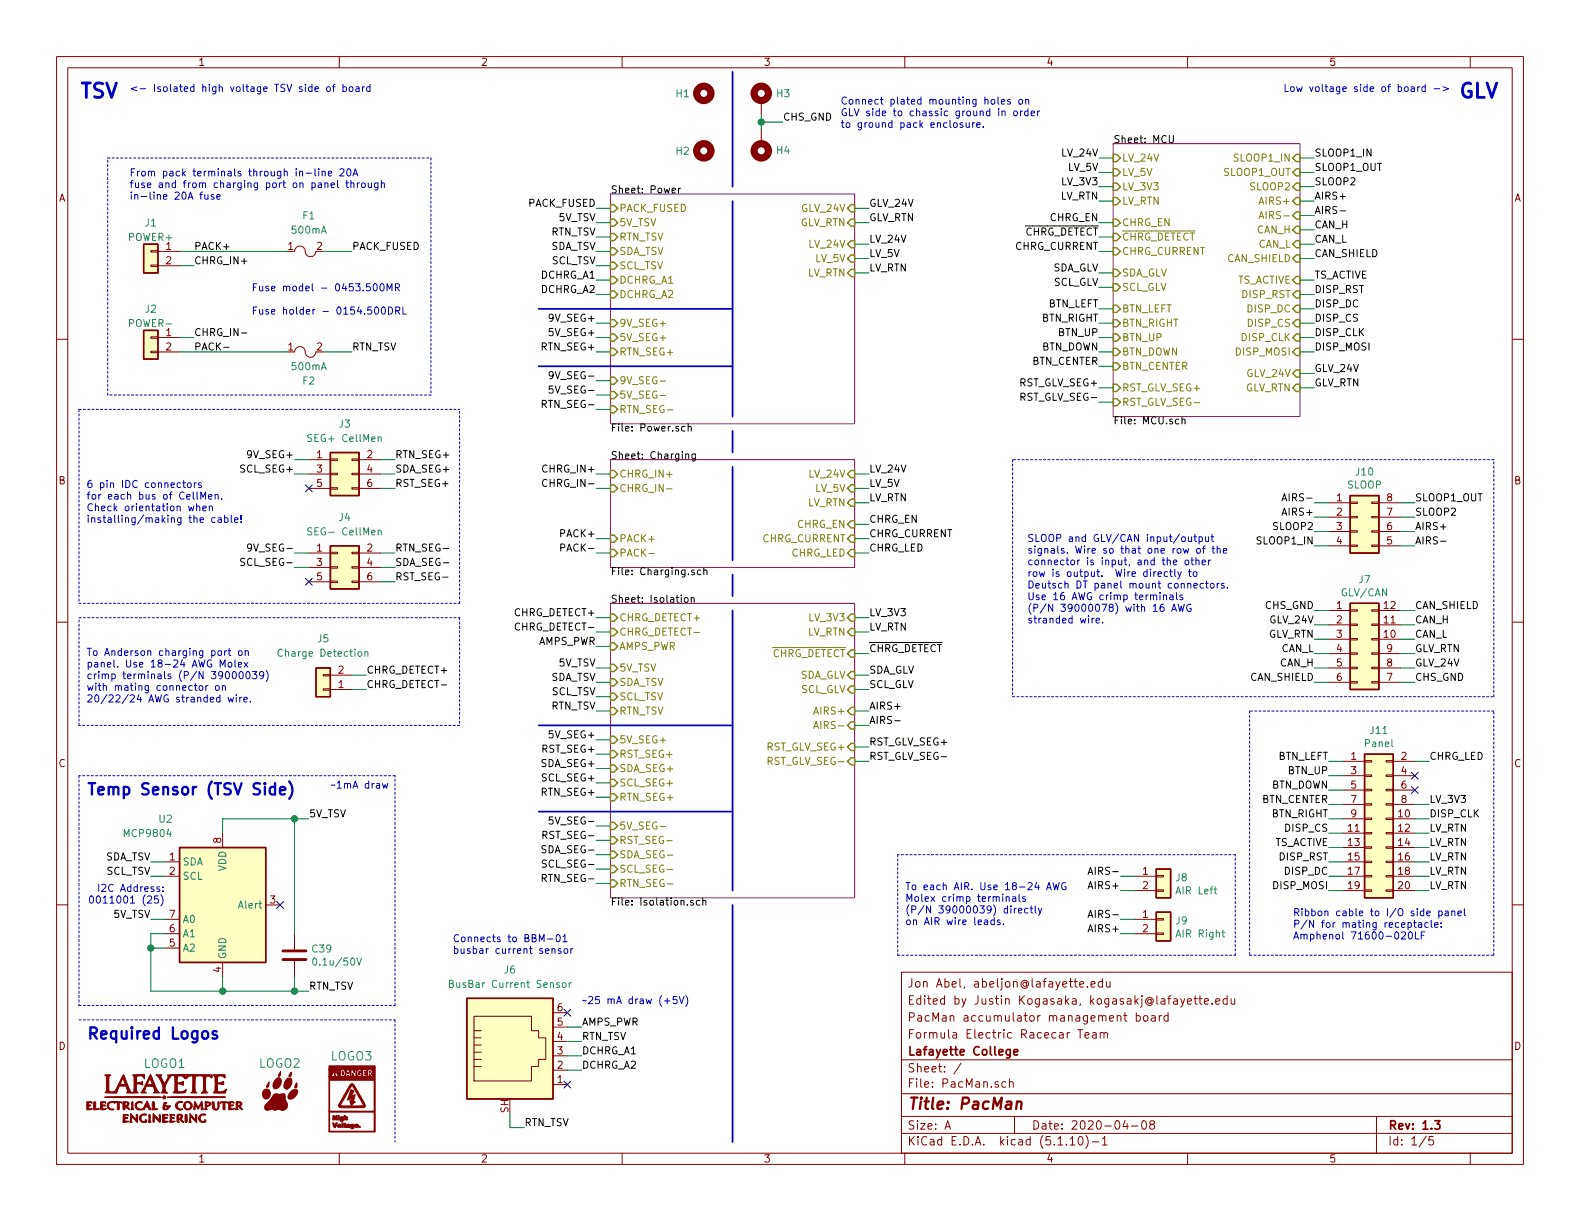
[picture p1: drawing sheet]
EESchema Schematic File Version 4
EELAYER 30 0
EELAYER END
$Descr A 11000 8500
encoding utf-8
Sheet 1 5
Title "PacMan"
Date "2020-04-08"
Rev "1.3"
Comp "Lafayette College"
Comment1 "Formula Electric Racecar Team"
Comment2 "PacMan accumulator management board"
Comment3 "Jon Abel, abeljon@lafayette.edu"
Comment4 ""
$EndDescr
$Comp
L Mechanical:MountingHole_Pad H4
U 1 1
P 5300 1000
F 0 "H4" H 5200 1050 50  0000 R CNN
F 1 "MountingHole_Pad_#4" H 5400 958 50  0001 L CNN
F 2 "Lafayette_Electric_Car_Footprints:MountingHole_#4_Pad" H 5300 1000 50  0001 C CNN
F 3 "~" H 5300 1000 50  0001 C CNN
	1    5300 1000
	-1   0    0    1   
$EndComp
Text Label 1350 1850 0    50   ~ 0
CHRG_IN+
Wire Wire Line
	1350 1850 1250 1850
Text Notes 10150 700  0    100  ~ 20
GLV
Text Notes 550  700  0    100  ~ 20
TSV
$Comp
L Connector_Generic:Conn_01x02 J1
U 1 1
P 1050 1750
F 0 "J1" H 1050 1950 50  0000 C CNN
F 1 "POWER+" H 1050 1850 50  0000 C CNN
F 2 "Lafayette_Electric_Car_Footprints:Powerpole_PP45_FP_1x2" H 1050 1750 50  0001 C CNN
F 3 "https://www.andersonpower.com/content/dam/app/ecommerce/product-pdfs/DS-PP1545.pdf" H 1050 1750 50  0001 C CNN
F 4 "Anderson Power" H 1050 1750 50  0001 C CNN "Manufacturer"
F 5 "1327FP" H 1050 1750 50  0001 C CNN "Manufacturer Part"
F 6 "Powerwerx" H 1050 1750 50  0001 C CNN "Vendor"
F 7 "1327FP" H 1050 1750 50  0001 C CNN "Vendor Part"
F 8 "1327FP" H 1050 1750 50  0001 C CNN "Mates With"
	1    1050 1750
	-1   0    0    -1  
$EndComp
Text Label 1350 1750 0    50   ~ 0
PACK+
NoConn ~ 3950 7550
NoConn ~ 3950 7050
Text Label 4050 7450 0    50   ~ 0
DCHRG_A2
Text Label 4050 7350 0    50   ~ 0
DCHRG_A1
Text Label 4050 7150 0    50   ~ 0
AMPS_PWR
Wire Wire Line
	3950 7150 4050 7150
Wire Wire Line
	3950 7250 4050 7250
Wire Wire Line
	3950 7350 4050 7350
Wire Wire Line
	3950 7450 4050 7450
$Comp
L Connector_Generic:Conn_01x02 J5
U 1 1
P 2250 4800
F 0 "J5" H 2250 4450 50  0000 C CNN
F 1 "Charge Detection" H 2250 4550 50  0000 C CNN
F 2 "Lafayette_Electric_Car_Footprints:Molex_Mini-Fit_Jr_5566-02A_2x01_P4.20mm_Vertical" H 2250 4800 50  0001 C CNN
F 3 "https://www.molex.com/webdocs/datasheets/pdf/en-us/1724470202_PCB_HEADERS.pdf" H 2250 4800 50  0001 C CNN
F 4 "Molex" H 2250 4800 50  0001 C CNN "Manufacturer"
F 5 "1724470202" H 2250 4800 50  0001 C CNN "Manufacturer Part"
F 6 "Digikey" H 2250 4800 50  0001 C CNN "Vendor"
F 7 "WM17931-ND" H 2250 4800 50  0001 C CNN "Vendor Part"
F 8 "0469920210" H 2250 4800 50  0001 C CNN "Mates With"
	1    2250 4800
	-1   0    0    1   
$EndComp
Wire Wire Line
	2550 4800 2450 4800
Wire Wire Line
	2450 4700 2550 4700
$Comp
L Lafayette_Electric_Car_Internals:LittelfuseHolder F?
U 1 1
P 2100 1750
AR Path="/5DD31136/5DCA8E1C" Ref="F?"  Part="1" 
AR Path="/5DCA8E1C" Ref="F1"  Part="1" 
F 0 "F1" H 2150 2000 50  0000 C CNN
F 1 "500mA" H 2150 1900 50  0000 C CNN
F 2 "Lafayette_Electric_Car_Footprints:0154.500DRL" H 2250 2050 50  0001 C CNN
F 3 "https://www.littelfuse.com/~/media/electronics/datasheets/fuses/littelfuse_fuse_154_154t_154l_154tl_datasheet.pdf.pdf" H 2450 1900 50  0001 C CNN
F 4 "Digikey" H 1250 1950 50  0001 C CNN "Vendor"
F 5 "F6776CT-ND" H 1400 1950 50  0001 C CNN "Vendor Part"
F 6 "Littelfuse Inc." H 1400 1950 50  0001 C CNN "Manufacturer"
F 7 "0154.500DRL" H 2100 1650 50  0001 C CNN "Manufacturer Part"
	1    2100 1750
	1    0    0    -1  
$EndComp
Wire Wire Line
	1250 1750 2000 1750
$Comp
L Lafayette_Electric_Car_Internals:LeopardPawLogo LOGO2
U 1 1
P 1950 7600
F 0 "LOGO2" H 1800 7800 60  0000 L CNN
F 1 "LeopardPawLogo" H 1950 7733 60  0001 C CNN
F 2 "Lafayette_Electric_Car_Footprints:paw_solder_mask_bigly" H 1950 7600 50  0001 C CNN
F 3 "" H 1950 7600 50  0001 C CNN
	1    1950 7600
	1    0    0    -1  
$EndComp
$Comp
L Lafayette_Electric_Car_Internals:DangerHighVoltageLogo LOGO3
U 1 1
P 2450 7650
F 0 "LOGO3" H 2300 7950 60  0000 L CNN
F 1 "DangerHighVoltageLogo" H 2450 7861 60  0001 C CNN
F 2 "Lafayette_Electric_Car_Footprints:highvoltagesmall" H 2450 7650 50  0001 C CNN
F 3 "" H 2450 7650 50  0001 C CNN
	1    2450 7650
	1    0    0    -1  
$EndComp
Wire Notes Line
	550  7100 2750 7100
Wire Notes Line
	2750 7100 2750 7950
$Comp
L Lafayette_Electric_Car_Internals:LafECEDepLogo LOGO1
U 1 1
P 1150 7650
F 0 "LOGO1" H 1147 7899 60  0000 C CNN
F 1 "LafECEDepLogo" H 1150 7792 60  0001 C CNN
F 2 "Lafayette_Electric_Car_Footprints:ECE_Logo_Jon" H 1150 7650 50  0001 C CNN
F 3 "" H 1150 7650 50  0001 C CNN
	1    1150 7650
	1    0    0    -1  
$EndComp
Text Label 9250 5300 2    50   ~ 0
BTN_LEFT
Text Label 9250 5700 2    50   ~ 0
BTN_RIGHT
Text Label 9250 5400 2    50   ~ 0
BTN_UP
Text Label 9250 5500 2    50   ~ 0
BTN_DOWN
Text Label 9250 5600 2    50   ~ 0
BTN_CENTER
Text Label 9950 5300 0    50   ~ 0
CHRG_LED
Text Label 9950 5600 0    50   ~ 0
LV_3V3
Text Label 9950 6200 0    50   ~ 0
LV_RTN
Text Label 9250 6200 2    50   ~ 0
DISP_MOSI
Text Label 9950 5700 0    50   ~ 0
DISP_CLK
Text Label 9250 5800 2    50   ~ 0
DISP_CS
Text Label 9250 6100 2    50   ~ 0
DISP_DC
Text Label 9250 6000 2    50   ~ 0
DISP_RST
Text Label 9250 5900 2    50   ~ 0
TS_ACTIVE
Text Label 9950 6100 0    50   ~ 0
LV_RTN
Text Label 9950 5800 0    50   ~ 0
LV_RTN
Text Label 9950 5900 0    50   ~ 0
LV_RTN
Text Label 9950 6000 0    50   ~ 0
LV_RTN
Text Label 4150 4300 2    50   ~ 0
CHRG_DETECT+
Text Label 4150 4400 2    50   ~ 0
CHRG_DETECT-
Wire Wire Line
	4150 4400 4250 4400
Wire Wire Line
	4250 4300 4150 4300
Text Label 4150 4500 2    50   ~ 0
AMPS_PWR
Wire Wire Line
	4250 4500 4150 4500
Text Label 4150 3300 2    50   ~ 0
CHRG_IN+
Text Label 4150 3400 2    50   ~ 0
CHRG_IN-
Wire Wire Line
	4150 3400 4250 3400
Wire Wire Line
	4150 3300 4250 3300
Text Label 4150 3750 2    50   ~ 0
PACK+
Text Label 4150 3850 2    50   ~ 0
PACK-
Wire Wire Line
	4150 3750 4250 3750
Wire Wire Line
	4250 3850 4150 3850
Wire Wire Line
	2250 1750 2450 1750
Wire Wire Line
	2150 3850 2050 3850
Wire Wire Line
	2650 3850 2750 3850
Wire Wire Line
	2150 3950 2050 3950
Wire Wire Line
	2650 3950 2750 3950
Text Label 9150 1100 0    50   ~ 0
SLOOP1_IN
Wire Wire Line
	9150 1100 9050 1100
Text Label 9150 1200 0    50   ~ 0
SLOOP1_OUT
Wire Wire Line
	9150 1200 9050 1200
Text Label 9150 1400 0    50   ~ 0
AIRS+
Text Label 9150 1500 0    50   ~ 0
AIRS-
Wire Wire Line
	9150 1400 9050 1400
Wire Wire Line
	9050 1500 9150 1500
Text Label 9150 1600 0    50   ~ 0
CAN_H
Text Label 9150 1700 0    50   ~ 0
CAN_L
Wire Wire Line
	9150 1600 9050 1600
Wire Wire Line
	9150 1700 9050 1700
Text Label 9150 2450 0    50   ~ 0
DISP_MOSI
Text Label 9150 2350 0    50   ~ 0
DISP_CLK
Text Label 9150 2250 0    50   ~ 0
DISP_CS
Text Label 9150 2150 0    50   ~ 0
DISP_DC
Text Label 9150 2050 0    50   ~ 0
DISP_RST
Text Label 9150 1950 0    50   ~ 0
TS_ACTIVE
Wire Wire Line
	9050 2450 9150 2450
Wire Wire Line
	9150 2350 9050 2350
Wire Wire Line
	9050 2250 9150 2250
Wire Wire Line
	9150 2150 9050 2150
Wire Wire Line
	9050 2050 9150 2050
Wire Wire Line
	9150 1950 9050 1950
Text Label 7650 1900 2    50   ~ 0
SDA_GLV
Text Label 7650 2000 2    50   ~ 0
SCL_GLV
Wire Wire Line
	7650 1900 7750 1900
Wire Wire Line
	7750 2000 7650 2000
Wire Wire Line
	7650 2150 7750 2150
Wire Wire Line
	7750 2250 7650 2250
Wire Wire Line
	7650 2350 7750 2350
Wire Wire Line
	7750 2450 7650 2450
Wire Wire Line
	7650 2550 7750 2550
Wire Wire Line
	9050 1800 9150 1800
Text Label 9150 1800 0    50   ~ 0
CAN_SHIELD
Text Label 7650 1100 2    50   ~ 0
LV_24V
Wire Wire Line
	7650 1100 7750 1100
Text Label 7650 1200 2    50   ~ 0
LV_5V
Text Label 7650 1400 2    50   ~ 0
LV_RTN
Wire Wire Line
	7650 1200 7750 1200
Wire Wire Line
	7650 1400 7750 1400
Text Label 7650 1550 2    50   ~ 0
CHRG_EN
Text Label 7650 1650 2    50   ~ 0
~CHRG_DETECT
Text Label 7650 1750 2    50   ~ 0
CHRG_CURRENT
Wire Wire Line
	7650 1550 7750 1550
Wire Wire Line
	7750 1650 7650 1650
Wire Wire Line
	7650 1750 7750 1750
Wire Wire Line
	9850 6200 9950 6200
Wire Wire Line
	9950 6100 9850 6100
Wire Wire Line
	9850 6000 9950 6000
Wire Wire Line
	9950 5900 9850 5900
Wire Wire Line
	9850 5800 9950 5800
Wire Wire Line
	9950 5700 9850 5700
Wire Wire Line
	9850 5600 9950 5600
Wire Wire Line
	9950 5300 9850 5300
Wire Wire Line
	9350 5300 9250 5300
Wire Wire Line
	9250 5400 9350 5400
Wire Wire Line
	9350 5500 9250 5500
Wire Wire Line
	9250 5600 9350 5600
Wire Wire Line
	9250 5700 9350 5700
Wire Wire Line
	9350 5800 9250 5800
Wire Wire Line
	9250 5900 9350 5900
Wire Wire Line
	9350 6000 9250 6000
Wire Wire Line
	9250 6100 9350 6100
Wire Wire Line
	9350 6200 9250 6200
Text Label 6050 3400 0    50   ~ 0
LV_5V
Text Label 6050 3500 0    50   ~ 0
LV_RTN
Wire Wire Line
	6050 3400 5950 3400
Wire Wire Line
	6050 3500 5950 3500
Text Label 6050 4300 0    50   ~ 0
LV_3V3
Text Label 6050 4400 0    50   ~ 0
LV_RTN
Wire Wire Line
	6050 4300 5950 4300
Wire Wire Line
	6050 4400 5950 4400
Text Label 6050 4550 0    50   ~ 0
~CHRG_DETECT
Wire Wire Line
	5950 4550 6050 4550
Text Label 6050 4700 0    50   ~ 0
SDA_GLV
Text Label 6050 4800 0    50   ~ 0
SCL_GLV
Wire Wire Line
	6050 4700 5950 4700
Wire Wire Line
	5950 4800 6050 4800
Text Label 6050 4950 0    50   ~ 0
AIRS+
Text Label 6050 5050 0    50   ~ 0
AIRS-
Wire Wire Line
	6050 4950 5950 4950
Wire Wire Line
	5950 5050 6050 5050
Text Label 6050 3650 0    50   ~ 0
CHRG_EN
Text Label 6050 3750 0    50   ~ 0
CHRG_CURRENT
Wire Wire Line
	6050 3650 5950 3650
Wire Wire Line
	5950 3750 6050 3750
Wire Wire Line
	6050 3850 5950 3850
Text Label 6050 3850 0    50   ~ 0
CHRG_LED
Text Label 7650 1300 2    50   ~ 0
LV_3V3
Wire Wire Line
	7650 1300 7750 1300
Text Label 7650 2550 2    50   ~ 0
BTN_CENTER
Text Label 7650 2450 2    50   ~ 0
BTN_DOWN
Text Label 7650 2350 2    50   ~ 0
BTN_UP
Text Label 7650 2250 2    50   ~ 0
BTN_RIGHT
Text Label 7650 2150 2    50   ~ 0
BTN_LEFT
$Comp
L Connector_Generic:Conn_01x02 J2
U 1 1
P 1050 2350
F 0 "J2" H 1050 2550 50  0000 C CNN
F 1 "POWER-" H 1050 2450 50  0000 C CNN
F 2 "Lafayette_Electric_Car_Footprints:Powerpole_PP45_FP_1x2" H 1050 2350 50  0001 C CNN
F 3 "https://www.andersonpower.com/content/dam/app/ecommerce/product-pdfs/DS-PP1545.pdf" H 1050 2350 50  0001 C CNN
F 4 "Anderson Power" H 1050 2350 50  0001 C CNN "Manufacturer"
F 5 "1327G6FP" H 1050 2350 50  0001 C CNN "Manufacturer Part"
F 6 "Powerwerx" H 1050 2350 50  0001 C CNN "Vendor"
F 7 "1327G6FP" H 1050 2350 50  0001 C CNN "Vendor Part"
F 8 "1327G6FP" H 1050 2350 50  0001 C CNN "Mates With"
	1    1050 2350
	-1   0    0    -1  
$EndComp
$Comp
L Connector_Generic:Conn_01x02 J8
U 1 1
P 8100 6100
F 0 "J8" H 8180 6092 50  0000 L CNN
F 1 "AIR Left" H 8180 6001 50  0000 L CNN
F 2 "Lafayette_Electric_Car_Footprints:Molex_Mini-Fit_Jr_5566-02A_2x01_P4.20mm_Vertical" H 8100 6100 50  0001 C CNN
F 3 "https://www.molex.com/webdocs/datasheets/pdf/en-us/1724470202_PCB_HEADERS.pdf" H 8100 6100 50  0001 C CNN
F 4 "Molex" H 8100 6100 50  0001 C CNN "Manufacturer"
F 5 "1724470202" H 8100 6100 50  0001 C CNN "Manufacturer Part"
F 6 "Digikey" H 8100 6100 50  0001 C CNN "Vendor"
F 7 "WM17931-ND" H 8100 6100 50  0001 C CNN "Vendor Part"
F 8 "0469920210" H 8100 6100 50  0001 C CNN "Mates With"
	1    8100 6100
	1    0    0    -1  
$EndComp
$Comp
L Connector_Generic:Conn_01x02 J9
U 1 1
P 8100 6400
F 0 "J9" H 8180 6392 50  0000 L CNN
F 1 "AIR Right" H 8180 6301 50  0000 L CNN
F 2 "Lafayette_Electric_Car_Footprints:Molex_Mini-Fit_Jr_5566-02A_2x01_P4.20mm_Vertical" H 8100 6400 50  0001 C CNN
F 3 "https://www.molex.com/webdocs/datasheets/pdf/en-us/1724470202_PCB_HEADERS.pdf" H 8100 6400 50  0001 C CNN
F 4 "Molex" H 8100 6400 50  0001 C CNN "Manufacturer"
F 5 "1724470202" H 8100 6400 50  0001 C CNN "Manufacturer Part"
F 6 "Digikey" H 8100 6400 50  0001 C CNN "Vendor"
F 7 "WM17931-ND" H 8100 6400 50  0001 C CNN "Vendor Part"
F 8 "0469920210" H 8100 6400 50  0001 C CNN "Mates With"
	1    8100 6400
	1    0    0    -1  
$EndComp
Text Label 7800 6200 2    50   ~ 0
AIRS+
Text Label 7800 6100 2    50   ~ 0
AIRS-
Wire Wire Line
	7800 6100 7900 6100
Wire Wire Line
	7900 6200 7800 6200
Text Label 7800 6500 2    50   ~ 0
AIRS+
Text Label 7800 6400 2    50   ~ 0
AIRS-
Wire Wire Line
	7800 6400 7900 6400
Wire Wire Line
	7900 6500 7800 6500
Wire Wire Line
	1350 2350 1250 2350
Text Label 1350 2350 0    50   ~ 0
CHRG_IN-
Wire Wire Line
	2450 2450 2250 2450
$Comp
L Lafayette_Electric_Car_Internals:LittelfuseHolder F?
U 1 1
P 2100 2450
AR Path="/5DD31136/5DCA8E12" Ref="F?"  Part="1" 
AR Path="/5DCA8E12" Ref="F2"  Part="1" 
F 0 "F2" H 2150 2250 50  0000 C CNN
F 1 "500mA" H 2150 2350 50  0000 C CNN
F 2 "Lafayette_Electric_Car_Footprints:0154.500DRL" H 2250 2750 50  0001 C CNN
F 3 "https://www.littelfuse.com/~/media/electronics/datasheets/fuses/littelfuse_fuse_154_154t_154l_154tl_datasheet.pdf.pdf" H 2450 2600 50  0001 C CNN
F 4 "Digikey" H 1250 2650 50  0001 C CNN "Vendor"
F 5 "F6776CT-ND" H 1400 2650 50  0001 C CNN "Vendor Part"
F 6 "Littelfuse Inc." H 1400 2650 50  0001 C CNN "Manufacturer"
F 7 "0154.500DRL" H 2100 2550 50  0001 C CNN "Manufacturer Part"
	1    2100 2450
	1    0    0    -1  
$EndComp
Text Label 1350 2450 0    50   ~ 0
PACK-
Text Label 9150 4650 2    50   ~ 0
CAN_H
Text Label 9150 4550 2    50   ~ 0
CAN_L
Text Label 9150 4750 2    50   ~ 0
CAN_SHIELD
Text Label 9150 4350 2    50   ~ 0
GLV_24V
Text Label 9150 4450 2    50   ~ 0
GLV_RTN
Text Label 9150 4250 2    50   ~ 0
CHS_GND
Text Label 9850 4350 0    50   ~ 0
CAN_H
Text Label 9850 4450 0    50   ~ 0
CAN_L
Text Label 9850 4250 0    50   ~ 0
CAN_SHIELD
Text Label 9850 4650 0    50   ~ 0
GLV_24V
Text Label 9850 4550 0    50   ~ 0
GLV_RTN
Text Label 9850 4750 0    50   ~ 0
CHS_GND
Wire Wire Line
	9150 4250 9250 4250
Wire Wire Line
	9250 4350 9150 4350
Wire Wire Line
	9150 4450 9250 4450
Wire Wire Line
	9250 4550 9150 4550
Wire Wire Line
	9150 4650 9250 4650
Wire Wire Line
	9250 4750 9150 4750
Wire Wire Line
	9750 4750 9850 4750
Wire Wire Line
	9850 4650 9750 4650
Wire Wire Line
	9750 4550 9850 4550
Wire Wire Line
	9850 4450 9750 4450
Wire Wire Line
	9750 4350 9850 4350
Wire Wire Line
	9850 4250 9750 4250
Text Label 9850 3500 0    50   ~ 0
SLOOP1_OUT
Text Label 9850 3600 0    50   ~ 0
SLOOP2
Text Label 9850 3700 0    50   ~ 0
AIRS+
Text Label 9850 3800 0    50   ~ 0
AIRS-
Text Label 9150 3800 2    50   ~ 0
SLOOP1_IN
Text Label 9150 3700 2    50   ~ 0
SLOOP2
Text Label 9150 3600 2    50   ~ 0
AIRS+
Text Label 9150 3500 2    50   ~ 0
AIRS-
Wire Wire Line
	9150 3800 9250 3800
Wire Wire Line
	9250 3700 9150 3700
Wire Wire Line
	9150 3600 9250 3600
Wire Wire Line
	9250 3500 9150 3500
Wire Wire Line
	9750 3500 9850 3500
Wire Wire Line
	9850 3600 9750 3600
Wire Wire Line
	9750 3700 9850 3700
Wire Wire Line
	9850 3800 9750 3800
$Comp
L Connector:RJ12_Shielded J6
U 1 1
P 3550 7350
F 0 "J6" H 3550 7950 50  0000 C CNN
F 1 "BusBar Current Sensor" H 3550 7850 50  0000 C CNN
F 2 "Lafayette_Electric_Car_Footprints:MOLEX_RJ11" V 3550 7375 50  0001 C CNN
F 3 "https://www.molex.com/pdm_docs/sd/855135002_sd.pdf" V 3550 7375 50  0001 C CNN
F 4 "Molex" H 3550 7350 50  0001 C CNN "Manufacturer"
F 5 "0855135002" H 3550 7350 50  0001 C CNN "Manufacturer Part"
F 6 "Digikey" H 3550 7350 50  0001 C CNN "Vendor"
F 7 "WM3789CT-ND" H 3550 7350 50  0001 C CNN "Vendor Part"
	1    3550 7350
	1    0    0    -1  
$EndComp
$Comp
L Connector_Generic:Conn_02x04_Counter_Clockwise J10
U 1 1
P 9450 3600
F 0 "J10" H 9500 3917 50  0000 C CNN
F 1 "SLOOP" H 9500 3826 50  0000 C CNN
F 2 "Lafayette_Electric_Car_Footprints:Molex_Mini-Fit_Jr_5566-08A_2x04_P4.20mm_Vertical" H 9450 3600 50  0001 C CNN
F 3 "https://www.molex.com/pdm_docs/sd/1724470002_sd.pdf" H 9450 3600 50  0001 C CNN
F 4 "Molex" H 9450 3600 50  0001 C CNN "Manufacturer"
F 5 "0039281083" H 9450 3600 50  0001 C CNN "Manufacturer Part"
F 6 "Digikey" H 9450 3600 50  0001 C CNN "Vendor"
F 7 "WM3803-ND" H 9450 3600 50  0001 C CNN "Vendor Part"
F 8 "0039012080" H 9450 3600 50  0001 C CNN "Mates With"
	1    9450 3600
	1    0    0    -1  
$EndComp
$Comp
L Connector_Generic:Conn_02x06_Counter_Clockwise J7
U 1 1
P 9450 4450
F 0 "J7" H 9500 4867 50  0000 C CNN
F 1 "GLV/CAN" H 9500 4776 50  0000 C CNN
F 2 "Lafayette_Electric_Car_Footprints:Molex_Mini-Fit_Jr_5566-12A_2x06_P4.20mm_Vertical" H 9450 4450 50  0001 C CNN
F 3 "https://www.molex.com/pdm_docs/sd/462070012_sd.pdf" H 9450 4450 50  0001 C CNN
F 4 "Molex" H 9450 4450 50  0001 C CNN "Manufacturer"
F 5 "0039281123" H 9450 4450 50  0001 C CNN "Manufacturer Part"
F 6 "Digikey" H 9450 4450 50  0001 C CNN "Vendor"
F 7 "WM3805-ND" H 9450 4450 50  0001 C CNN "Vendor Part"
F 8 "0039012120" H 9450 4450 50  0001 C CNN "Mates With"
	1    9450 4450
	1    0    0    -1  
$EndComp
Text Notes 9000 6550 0    50   ~ 0
Ribbon cable to I/O side panel\nP/N for mating receptacle:\nAmphenol 71600-020LF
$Comp
L Connector_Generic:Conn_02x10_Odd_Even J11
U 1 1
P 9550 5700
F 0 "J11" H 9600 6317 50  0000 C CNN
F 1 "Panel" H 9600 6226 50  0000 C CNN
F 2 "Lafayette_Electric_Car_Footprints:Amphenol_IDC-Header_2x10_P2.54mm_Vertical" H 9550 5700 50  0001 C CNN
F 3 "https://cdn.amphenol-icc.com/media/wysiwyg/files/drawing/75869.pdf" H 9550 5700 50  0001 C CNN
F 4 "Amphenol ICC" H 9550 5700 50  0001 C CNN "Manufacturer"
F 5 "75869-304LF" H 9550 5700 50  0001 C CNN "Manufacturer Part"
F 6 "Digikey" H 9550 5700 50  0001 C CNN "Vendor"
F 7 "609-5118-ND" H 9550 5700 50  0001 C CNN "Vendor Part"
F 8 "71600-020LF" H 9550 5700 50  0001 C CNN "Mates With"
	1    9550 5700
	1    0    0    -1  
$EndComp
Text Label 2550 4800 0    50   ~ 0
CHRG_DETECT-
Text Label 2550 4700 0    50   ~ 0
CHRG_DETECT+
Wire Wire Line
	9050 1300 9150 1300
Text Label 9150 1300 0    50   ~ 0
SLOOP2
$Comp
L Connector_Generic:Conn_02x03_Odd_Even J3
U 1 1
P 2350 3300
F 0 "J3" H 2400 3650 50  0000 C CNN
F 1 "SEG+ CellMen" H 2400 3550 50  0000 C CNN
F 2 "Connector_IDC:IDC-Header_2x03_P2.54mm_Vertical" H 2350 3300 50  0001 C CNN
F 3 "https://cdn.amphenol-icc.com/media/wysiwyg/files/drawing/75869.pdf" H 2350 3300 50  0001 C CNN
F 4 "Amphenol ICC" H 2350 3300 50  0001 C CNN "Manufacturer"
F 5 "75869-131LF" H 2350 3300 50  0001 C CNN "Manufacturer Part"
F 6 "Digikey" H 2350 3300 50  0001 C CNN "Vendor"
F 7 "609-2845-ND" H 2350 3300 50  0001 C CNN "Vendor Part"
F 8 "71600-006LF" H 2350 3300 50  0001 C CNN "Mates With"
	1    2350 3300
	1    0    0    -1  
$EndComp
Wire Wire Line
	2150 3200 2050 3200
Wire Wire Line
	2650 3200 2750 3200
Wire Wire Line
	2150 3300 2050 3300
Wire Wire Line
	2650 3300 2750 3300
$Comp
L Connector_Generic:Conn_02x03_Odd_Even J4
U 1 1
P 2350 3950
F 0 "J4" H 2400 4300 50  0000 C CNN
F 1 "SEG- CellMen" H 2400 4200 50  0000 C CNN
F 2 "Connector_IDC:IDC-Header_2x03_P2.54mm_Vertical" H 2350 3950 50  0001 C CNN
F 3 "https://cdn.amphenol-icc.com/media/wysiwyg/files/drawing/75869.pdf" H 2350 3950 50  0001 C CNN
F 4 "Amphenol ICC" H 2350 3950 50  0001 C CNN "Manufacturer"
F 5 "75869-131LF" H 2350 3950 50  0001 C CNN "Manufacturer Part"
F 6 "Digikey" H 2350 3950 50  0001 C CNN "Vendor"
F 7 "609-2845-ND" H 2350 3950 50  0001 C CNN "Vendor Part"
F 8 "71600-006LF" H 2350 3950 50  0001 C CNN "Mates With"
	1    2350 3950
	1    0    0    -1  
$EndComp
Text Label 2050 3850 2    50   ~ 0
9V_SEG-
Text Label 2050 3200 2    50   ~ 0
9V_SEG+
Text Label 2750 3850 0    50   ~ 0
RTN_SEG-
Text Label 2750 3200 0    50   ~ 0
RTN_SEG+
Text Label 2050 3950 2    50   ~ 0
SCL_SEG-
Text Label 2750 3950 0    50   ~ 0
SDA_SEG-
Text Label 2050 3300 2    50   ~ 0
SCL_SEG+
Text Label 2750 3300 0    50   ~ 0
SDA_SEG+
Wire Wire Line
	4150 5750 4250 5750
Wire Wire Line
	4150 6150 4250 6150
Wire Wire Line
	4150 5550 4250 5550
Wire Wire Line
	4150 5450 4250 5450
Wire Wire Line
	4150 5350 4250 5350
Wire Wire Line
	4250 6050 4150 6050
Text Label 4150 6050 2    50   ~ 0
SCL_SEG-
Text Label 4150 5950 2    50   ~ 0
SDA_SEG-
Wire Wire Line
	4150 5950 4250 5950
Text Label 6050 3300 0    50   ~ 0
LV_24V
Wire Wire Line
	6050 3300 5950 3300
$Sheet
S 4250 3200 1700 750 
U 5DC1121D
F0 "Charging" 50
F1 "Charging.sch" 50
F2 "CHRG_IN+" I L 4250 3300 50 
F3 "CHRG_IN-" I L 4250 3400 50 
F4 "PACK+" I L 4250 3750 50 
F5 "PACK-" I L 4250 3850 50 
F6 "CHRG_EN" I R 5950 3650 50 
F7 "CHRG_CURRENT" I R 5950 3750 50 
F8 "LV_RTN" I R 5950 3500 50 
F9 "LV_5V" I R 5950 3400 50 
F10 "CHRG_LED" I R 5950 3850 50 
F11 "LV_24V" I R 5950 3300 50 
$EndSheet
Text Label 4150 5750 2    50   ~ 0
5V_SEG-
Text Label 4150 6150 2    50   ~ 0
RTN_SEG-
Text Notes 900  1400 0    50   ~ 0
From pack terminals through in-line 20A\nfuse and from charging port on panel through\nin-line 20A fuse
Text Notes 600  3650 0    50   ~ 0
6 pin IDC connectors\nfor each bus of CellMen.\nCheck orientation when\ninstalling/making the cable!
Text Notes 600  4900 0    50   ~ 0
To Anderson charging port on\npanel. Use 18-24 AWG Molex\ncrimp terminals (P/N 39000039)\nwith mating connector on\n20/22/24 AWG stranded wire.
Text Label 4050 7250 0    50   ~ 0
RTN_TSV
Text Label 2450 2450 0    50   ~ 0
RTN_TSV
Text Label 4150 4650 2    50   ~ 0
5V_TSV
Text Label 4150 4750 2    50   ~ 0
SDA_TSV
Text Label 4150 4850 2    50   ~ 0
SCL_TSV
Text Label 4150 4950 2    50   ~ 0
RTN_TSV
Wire Wire Line
	4150 4950 4250 4950
Wire Wire Line
	4250 4850 4150 4850
Wire Wire Line
	4150 4750 4250 4750
Wire Wire Line
	4250 4650 4150 4650
Wire Notes Line width 12 style solid
	5100 3000 5100 3150
Wire Notes Line width 12 style solid
	5100 6300 5100 7950
Wire Wire Line
	3550 7850 3650 7850
Wire Wire Line
	3550 7850 3550 7750
Text Label 2750 4050 0    50   ~ 0
RST_SEG-
Text Label 2750 3400 0    50   ~ 0
RST_SEG+
Wire Wire Line
	2750 4050 2650 4050
Wire Notes Line width 12 style solid
	5100 4150 5100 4000
Wire Wire Line
	2750 3400 2650 3400
Text Label 4150 5250 2    50   ~ 0
RST_SEG+
Wire Wire Line
	4150 5250 4250 5250
Wire Wire Line
	5950 5300 6050 5300
Text Label 6050 5300 0    50   ~ 0
RST_GLV_SEG-
Wire Wire Line
	7750 2800 7650 2800
Text Label 7650 2800 2    50   ~ 0
RST_GLV_SEG-
NoConn ~ 2150 4050
NoConn ~ 2150 3400
NoConn ~ 9850 5500
$Comp
L Mechanical:MountingHole H2
U 1 1
P 4900 1050
F 0 "H2" H 4700 1050 50  0000 L CNN
F 1 "MountingHole_NoPad_#4" H 5000 1005 50  0001 L CNN
F 2 "Lafayette_Electric_Car_Footprints:MountingHole_#4_NoPad" H 4900 1050 50  0001 C CNN
F 3 "~" H 4900 1050 50  0001 C CNN
	1    4900 1050
	1    0    0    -1  
$EndComp
Wire Wire Line
	5950 5200 6050 5200
Text Label 6050 5200 0    50   ~ 0
RST_GLV_SEG+
Wire Wire Line
	7750 2700 7650 2700
Text Label 7650 2700 2    50   ~ 0
RST_GLV_SEG+
Text Label 2150 5700 0    50   ~ 0
5V_TSV
Text Label 1050 6000 2    50   ~ 0
SDA_TSV
Text Label 1050 6100 2    50   ~ 0
SCL_TSV
Text Label 2150 6900 0    50   ~ 0
RTN_TSV
$Comp
L Device:C C?
U 1 1
P 2050 6650
AR Path="/5DC814A3/5E5F04C8" Ref="C?"  Part="1" 
AR Path="/5E5F04C8" Ref="C39"  Part="1" 
AR Path="/5DC1F176/5E5F04C8" Ref="C?"  Part="1" 
F 0 "C39" H 2165 6696 50  0000 L CNN
F 1 "0.1u/50V" H 2165 6605 50  0000 L CNN
F 2 "Capacitor_SMD:C_0805_2012Metric_Pad1.15x1.40mm_HandSolder" H 2088 6500 50  0001 C CNN
F 3 "http://www.samsungsem.com/kr/support/product-search/mlcc/__icsFiles/afieldfile/2019/06/18/CL21B104KBCNNNC-19.pdf" H 2050 6650 50  0001 C CNN
F 4 "Samsung Electro-Mechanics" H 2050 6650 50  0001 C CNN "Manufacturer"
F 5 "CL21B104KBCNNNC" H 2050 6650 50  0001 C CNN "Manufacturer Part"
F 6 "Digikey" H 2050 6650 50  0001 C CNN "Vendor"
F 7 "1276-1003-1-ND" H 2050 6650 50  0001 C CNN "Vendor Part"
	1    2050 6650
	1    0    0    -1  
$EndComp
NoConn ~ 1950 6300
Wire Wire Line
	1050 6000 1150 6000
Wire Wire Line
	1050 6100 1150 6100
Wire Wire Line
	2150 6900 2050 6900
Wire Wire Line
	1550 6900 1550 6800
Wire Wire Line
	1550 5700 1550 5800
Wire Wire Line
	1150 6400 1050 6400
Wire Wire Line
	1150 6600 1050 6600
Connection ~ 1050 6600
Wire Wire Line
	1050 6600 1050 6900
Wire Wire Line
	1050 6500 1150 6500
Wire Wire Line
	1050 6500 1050 6600
Wire Wire Line
	1050 6900 1550 6900
Connection ~ 1550 6900
Text Notes 1150 6300 2    50   ~ 0
I2C Address:\n0011001 (25)
$Comp
L Sensor_Temperature:MCP9804_MSOP U?
U 1 1
P 1550 6300
AR Path="/5DC814A3/5E5F04E6" Ref="U?"  Part="1" 
AR Path="/5E5F04E6" Ref="U2"  Part="1" 
AR Path="/5DC1F176/5E5F04E6" Ref="U?"  Part="1" 
F 0 "U2" H 1100 6900 50  0000 L CNN
F 1 "MCP9804" H 850 6800 50  0000 L CNN
F 2 "Package_SO:MSOP-8_3x3mm_P0.65mm" H 550 5800 50  0001 C CNN
F 3 "http://ww1.microchip.com/downloads/en/DeviceDoc/22203b.pdf" H 1300 6750 50  0001 C CNN
F 4 "Microchip Technology" H 1550 6300 50  0001 C CNN "Manufacturer"
F 5 "MCP9804T-E/MS" H 1550 6300 50  0001 C CNN "Manufacturer Part"
F 6 "Digikey" H 1550 6300 50  0001 C CNN "Vendor"
F 7 "MCP9804T-E/MSCT-ND" H 1550 6300 50  0001 C CNN "Vendor Part"
	1    1550 6300
	1    0    0    -1  
$EndComp
Wire Wire Line
	2050 6800 2050 6900
Connection ~ 2050 6900
Wire Wire Line
	2050 6900 1550 6900
Wire Wire Line
	2050 5700 2050 6500
Wire Wire Line
	1550 5700 2050 5700
Wire Wire Line
	2150 5700 2050 5700
Connection ~ 2050 5700
Text Notes 600  5550 0    79   ~ 16
Temp Sensor (TSV Side)
Wire Notes Line
	2750 7000 2750 5400
Wire Notes Line
	2750 5400 550  5400
Wire Notes Line
	550  5400 550  7000
Wire Notes Line
	550  7000 2750 7000
Text Notes 2300 5500 0    50   ~ 0
~~1mA draw
Text Label 1050 6400 2    50   ~ 0
5V_TSV
Text Label 4150 5450 2    50   ~ 0
SCL_SEG+
Text Label 4150 5550 2    50   ~ 0
RTN_SEG+
Wire Wire Line
	4150 5850 4250 5850
Text Label 4150 5850 2    50   ~ 0
RST_SEG-
Text Label 3650 7850 0    50   ~ 0
RTN_TSV
Text Label 9150 2600 0    50   ~ 0
GLV_24V
Text Label 9150 2700 0    50   ~ 0
GLV_RTN
Wire Wire Line
	9150 2600 9050 2600
Wire Wire Line
	9150 2700 9050 2700
Text Notes 900  650  0    50   ~ 0
<- Isolated high voltage TSV side of board
Text Notes 10100 650  2    50   ~ 0
Low voltage side of board ->
Text Notes 600  7250 0    79   ~ 16
Required Logos
Text Label 2450 1750 0    50   ~ 0
PACK_FUSED
Text Notes 1750 2200 0    50   ~ 0
Fuse model - 0453.500MR\n\nFuse holder - 0154.500DRL
Wire Wire Line
	1250 2450 2000 2450
Wire Notes Line
	750  2750 750  1100
Wire Notes Line
	750  1100 3000 1100
Wire Notes Line
	3000 1100 3000 2750
Wire Notes Line
	3000 2750 750  2750
Wire Notes Line
	550  2850 550  4200
Wire Notes Line
	550  4200 3200 4200
Wire Notes Line
	3200 4200 3200 2850
Wire Notes Line
	550  2850 3200 2850
Wire Notes Line
	550  4300 3200 4300
Wire Notes Line
	3200 4300 3200 5050
Wire Notes Line
	3200 5050 550  5050
Wire Notes Line
	550  5050 550  4300
Text Notes 4050 7000 0    50   ~ 0
~~25 mA draw (+5V)
Text Notes 3150 6650 0    50   ~ 0
Connects to BBM-01\nbusbar current sensor
Text Label 5450 850  0    50   ~ 0
CHS_GND
$Comp
L Mechanical:MountingHole_Pad H3
U 1 1
P 5300 700
F 0 "H3" H 5400 750 50  0000 L CNN
F 1 "MountingHole_Pad_#4" H 5400 658 50  0001 L CNN
F 2 "Lafayette_Electric_Car_Footprints:MountingHole_#4_Pad" H 5300 700 50  0001 C CNN
F 3 "~" H 5300 700 50  0001 C CNN
	1    5300 700 
	1    0    0    -1  
$EndComp
Wire Wire Line
	5300 850  5300 900 
Wire Wire Line
	5300 800  5300 850 
Connection ~ 5300 850 
Wire Wire Line
	5450 850  5300 850 
$Comp
L Mechanical:MountingHole H1
U 1 1
P 4900 650
F 0 "H1" H 4700 650 50  0000 L CNN
F 1 "MountingHole_NoPad_#4" H 5000 605 50  0001 L CNN
F 2 "Lafayette_Electric_Car_Footprints:MountingHole_#4_NoPad" H 4900 650 50  0001 C CNN
F 3 "~" H 4900 650 50  0001 C CNN
	1    4900 650 
	1    0    0    -1  
$EndComp
Wire Notes Line width 12 style solid
	5100 3250 5100 3900
Wire Notes Line width 12 style solid
	5100 4250 5100 6200
Wire Notes Line
	8700 4950 8700 6650
Wire Notes Line
	8700 6650 10400 6650
Wire Notes Line
	10400 6650 10400 4950
Wire Notes Line
	10400 4950 8700 4950
Text Notes 6300 6450 0    50   ~ 0
To each AIR. Use 18-24 AWG\nMolex crimp terminals\n(P/N 39000039) directly\non AIR wire leads.
Wire Notes Line
	8600 6650 8600 5950
Wire Notes Line
	8600 5950 6250 5950
Wire Notes Line
	6250 5950 6250 6650
Wire Notes Line
	6250 6650 8600 6650
Text Notes 7150 4350 0    50   ~ 0
SLOOP and GLV/CAN input/output\nsignals. Wire so that one row of the\nconnector is input, and the other\nrow is output.  Wire directly to\nDeutsch DT panel mount connectors.\nUse 16 AWG crimp terminals\n(P/N 39000078) with 16 AWG\nstranded wire.
Wire Notes Line
	10400 3200 7050 3200
Wire Notes Line
	7050 3200 7050 4850
Wire Notes Line
	7050 4850 10400 4850
Wire Notes Line
	10400 4850 10400 3200
Text Notes 5850 900  0    50   ~ 0
Connect plated mounting holes on\nGLV side to chassic ground in order\nto ground pack enclosure.
Text Label 4150 5150 2    50   ~ 0
5V_SEG+
Text Label 4150 5350 2    50   ~ 0
SDA_SEG+
Wire Wire Line
	4150 5150 4250 5150
$Sheet
S 4250 4200 1700 2050
U 5DCA6D60
F0 "Isolation" 50
F1 "Isolation.sch" 50
F2 "SDA_GLV" I R 5950 4700 50 
F3 "SCL_GLV" I R 5950 4800 50 
F4 "CHRG_DETECT-" I L 4250 4400 50 
F5 "CHRG_DETECT+" I L 4250 4300 50 
F6 "~CHRG_DETECT" I R 5950 4550 50 
F7 "LV_RTN" I R 5950 4400 50 
F8 "AIRS+" I R 5950 4950 50 
F9 "AIRS-" I R 5950 5050 50 
F10 "LV_3V3" I R 5950 4300 50 
F11 "AMPS_PWR" I L 4250 4500 50 
F12 "SDA_TSV" I L 4250 4750 50 
F13 "SCL_TSV" I L 4250 4850 50 
F14 "RST_GLV_SEG-" I R 5950 5300 50 
F15 "RST_GLV_SEG+" I R 5950 5200 50 
F16 "SDA_SEG-" I L 4250 5950 50 
F17 "SCL_SEG-" I L 4250 6050 50 
F18 "SDA_SEG+" I L 4250 5350 50 
F19 "SCL_SEG+" I L 4250 5450 50 
F20 "RST_SEG-" I L 4250 5850 50 
F21 "RST_SEG+" I L 4250 5250 50 
F22 "RTN_SEG-" I L 4250 6150 50 
F23 "5V_SEG-" I L 4250 5750 50 
F24 "RTN_SEG+" I L 4250 5550 50 
F25 "5V_SEG+" I L 4250 5150 50 
F26 "5V_TSV" I L 4250 4650 50 
F27 "RTN_TSV" I L 4250 4950 50 
$EndSheet
Wire Notes Line width 12 style solid
	3750 5650 5100 5650
Wire Notes Line width 12 style solid
	3750 5050 5100 5050
NoConn ~ 9850 5400
Wire Wire Line
	4250 1450 4150 1450
Text Label 4150 1450 2    50   ~ 0
PACK_FUSED
Wire Wire Line
	6050 1800 5950 1800
Wire Wire Line
	6050 1900 5950 1900
Wire Wire Line
	6050 1450 5950 1450
Wire Wire Line
	6050 1550 5950 1550
Wire Wire Line
	5950 1700 6050 1700
Wire Wire Line
	4250 2650 4150 2650
Wire Wire Line
	4150 2750 4250 2750
Text Label 4150 2650 2    50   ~ 0
9V_SEG-
Text Label 4150 2750 2    50   ~ 0
5V_SEG-
Text Label 4150 2850 2    50   ~ 0
RTN_SEG-
Wire Wire Line
	4150 2850 4250 2850
Wire Wire Line
	4150 2450 4250 2450
Wire Wire Line
	4150 2350 4250 2350
Text Label 4150 2350 2    50   ~ 0
5V_SEG+
Text Label 4150 2450 2    50   ~ 0
RTN_SEG+
Wire Wire Line
	4150 2250 4250 2250
Text Label 4150 2250 2    50   ~ 0
9V_SEG+
Wire Notes Line width 12 style solid
	5100 2550 3750 2550
Wire Notes Line width 12 style solid
	5100 2150 3750 2150
Wire Wire Line
	4150 1550 4250 1550
Wire Wire Line
	4150 1650 4250 1650
Text Label 4150 1650 2    50   ~ 0
RTN_TSV
Text Label 4150 1550 2    50   ~ 0
5V_TSV
Text Label 4150 2050 2    50   ~ 0
DCHRG_A2
Text Label 4150 1950 2    50   ~ 0
DCHRG_A1
Wire Wire Line
	4250 1950 4150 1950
Wire Wire Line
	4250 2050 4150 2050
Text Label 4150 1750 2    50   ~ 0
SDA_TSV
Text Label 4150 1850 2    50   ~ 0
SCL_TSV
Wire Wire Line
	4250 1850 4150 1850
Wire Wire Line
	4150 1750 4250 1750
Text Label 6050 1700 0    50   ~ 0
LV_24V
Text Label 6050 1550 0    50   ~ 0
GLV_RTN
Text Label 6050 1450 0    50   ~ 0
GLV_24V
Text Label 6050 1900 0    50   ~ 0
LV_RTN
Text Label 6050 1800 0    50   ~ 0
LV_5V
$Sheet
S 4250 1350 1700 1600
U 5DD31136
F0 "Power" 50
F1 "Power.sch" 50
F2 "GLV_24V" I R 5950 1450 50 
F3 "GLV_RTN" I R 5950 1550 50 
F4 "LV_RTN" I R 5950 1900 50 
F5 "LV_5V" I R 5950 1800 50 
F6 "LV_24V" I R 5950 1700 50 
F7 "DCHRG_A1" I L 4250 1950 50 
F8 "DCHRG_A2" I L 4250 2050 50 
F9 "PACK_FUSED" I L 4250 1450 50 
F10 "SDA_TSV" I L 4250 1750 50 
F11 "SCL_TSV" I L 4250 1850 50 
F12 "9V_SEG-" I L 4250 2650 50 
F13 "RTN_SEG-" I L 4250 2850 50 
F14 "9V_SEG+" I L 4250 2250 50 
F15 "RTN_SEG+" I L 4250 2450 50 
F16 "5V_SEG-" I L 4250 2750 50 
F17 "5V_SEG+" I L 4250 2350 50 
F18 "5V_TSV" I L 4250 1550 50 
F19 "RTN_TSV" I L 4250 1650 50 
$EndSheet
Wire Notes Line width 12 style solid
	5100 1400 5100 2900
$Sheet
S 7750 1000 1300 1900
U 5DC1F176
F0 "MCU" 50
F1 "MCU.sch" 50
F2 "SLOOP1_IN" I R 9050 1100 50 
F3 "SLOOP1_OUT" I R 9050 1200 50 
F4 "AIRS+" I R 9050 1400 50 
F5 "AIRS-" I R 9050 1500 50 
F6 "CHRG_EN" I L 7750 1550 50 
F7 "CHRG_CURRENT" I L 7750 1750 50 
F8 "SDA_GLV" I L 7750 1900 50 
F9 "SCL_GLV" I L 7750 2000 50 
F10 "~CHRG_DETECT" I L 7750 1650 50 
F11 "CAN_H" I R 9050 1600 50 
F12 "CAN_L" I R 9050 1700 50 
F13 "LV_5V" I L 7750 1200 50 
F14 "LV_RTN" I L 7750 1400 50 
F15 "BTN_LEFT" I L 7750 2150 50 
F16 "BTN_RIGHT" I L 7750 2250 50 
F17 "BTN_UP" I L 7750 2350 50 
F18 "BTN_DOWN" I L 7750 2450 50 
F19 "BTN_CENTER" I L 7750 2550 50 
F20 "DISP_MOSI" I R 9050 2450 50 
F21 "DISP_CLK" I R 9050 2350 50 
F22 "DISP_CS" I R 9050 2250 50 
F23 "DISP_DC" I R 9050 2150 50 
F24 "DISP_RST" I R 9050 2050 50 
F25 "TS_ACTIVE" I R 9050 1950 50 
F26 "CAN_SHIELD" I R 9050 1800 50 
F27 "LV_3V3" I L 7750 1300 50 
F28 "SLOOP2" I R 9050 1300 50 
F29 "RST_GLV_SEG+" I L 7750 2700 50 
F30 "RST_GLV_SEG-" I L 7750 2800 50 
F31 "LV_24V" I L 7750 1100 50 
F32 "GLV_24V" I R 9050 2600 50 
F33 "GLV_RTN" I R 9050 2700 50 
$EndSheet
Wire Notes Line width 12 style solid
	5100 500  5100 1300
$EndSCHEMATC
